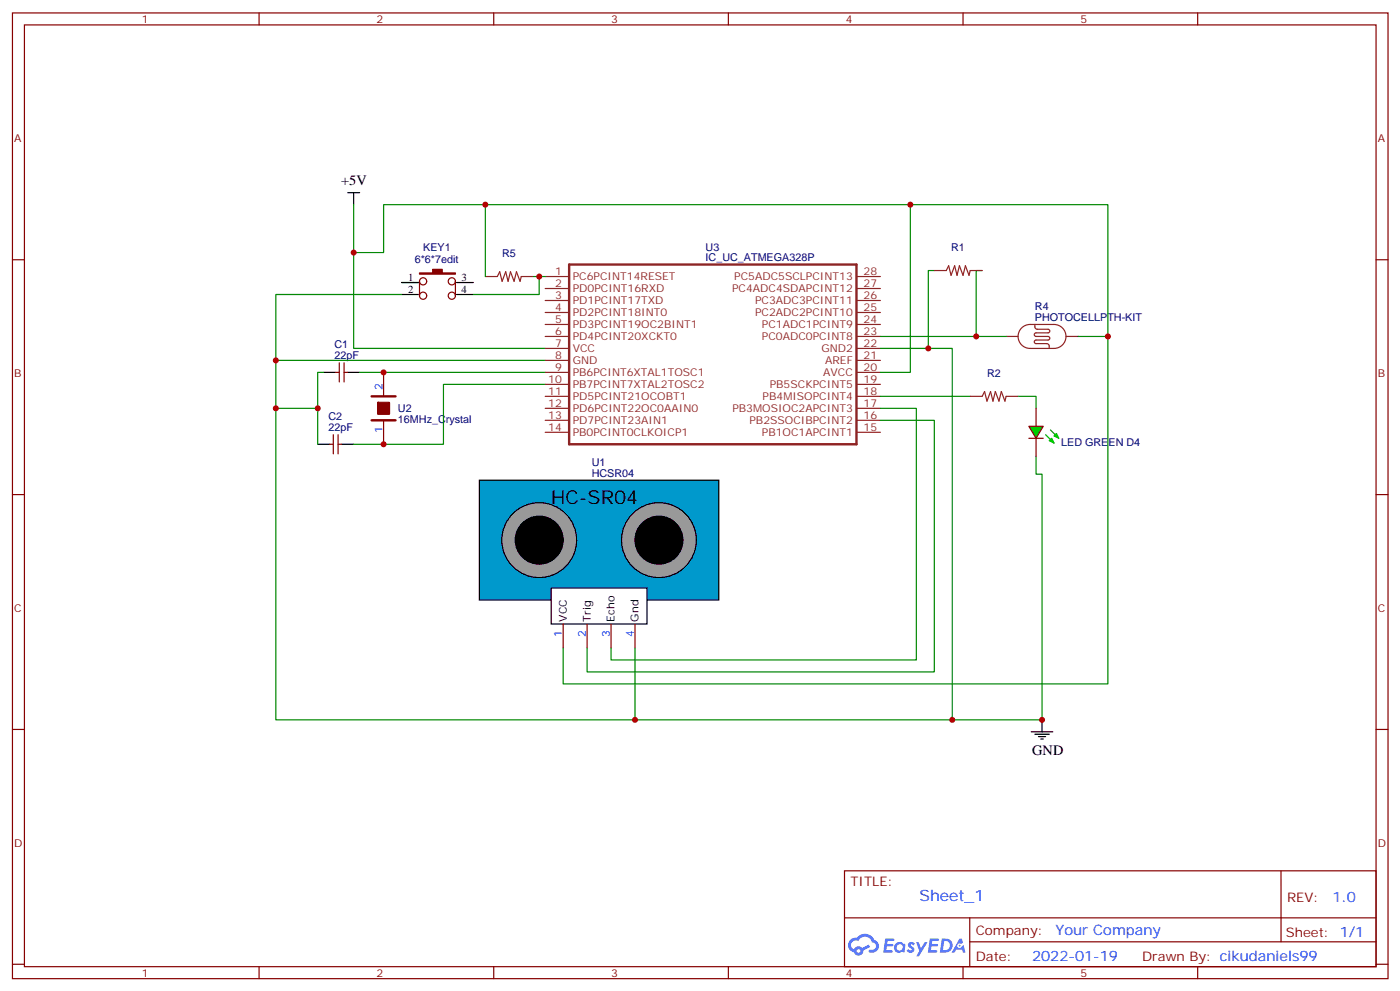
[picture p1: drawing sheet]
<svg xmlns="http://www.w3.org/2000/svg" width="413mm" height="292mm" viewBox="0 0 413 292" stroke-linecap="round" stroke-linejoin="round" font-family="sans-serif">
<g fill="none" stroke="#870000" stroke-width=".35">
<path d="M3.7 3.8h405.3v284.3h-405.3zM7.2 7.3h398.3v277.3h-398.3zM76.3 3.8v3.5M145.5 3.8v3.5M214.6 3.8v3.5M283.8 3.8v3.5M352.9 3.8v3.5M3.7 76.5h3.5M405.5 76.5h3.5M3.7 145.6h3.5M405.5 145.6h3.5M3.7 214.8h3.5"/>
<path d="M405.5 214.8h3.5M248.8 256.4h156.7v28.2h-156.7zM377.5 256.4v20.9M248.9 270.2h156.5M285.8 277.3h119.6M285.8 270.2v14.2M3.7 283.9h3.5M76.3 284.6v3.5M145.5 284.6v3.5M214.6 284.6v3.5M283.8 284.6v3.5M352.9 284.6v3.5"/>
<path d="M405.5 283.9h3.5"/>
</g>
<g fill="#5487ff">
<path d="M267.8 277.6a1.22 1.22 0 0 1 1.8 .2l-.4 .6a.47 .47 0 0 0-.4-.4 .47 .47 0 0 0-.5 .2l.2 .2a1.14 1.14 0 0 1 .8 1.8 1.14 1.14 0 0 1-2 0l-.2-.2 .5-.6 .7 .5a.29 .29 0 0 0 .4-.3 .29 .29 0 0 0-.3-.3 1.04 1.04 0 0 1-.6-1.7z"/>
<path d="M260.8 276.3h2.4l.3 .2-.1 .5-1.8 .1-.2 .8h1.6l.3 .4-.4 .4h-1.6l-.1 1.1h1.7l.2 .3-.2 .3-2.7 .1z"/>
<path d="M274 276.3h2.3l.4 .2-.2 .5-1.8 .1-.1 .8h1.5l.3 .4-.3 .4h-1.6l-.2 1.1h1.7l.2 .3-.2 .3-2.6 .1z"/>
<path d="M282.7 276.3h.7l.4 1.3-.6 .3a.69 .69 0 0 0-1.1 .3 .69 .69 0 0 0 .5 .9 .69 .69 0 0 0 .9-.6l.4-.2 .6 2.2h-.8l-.2-.9h-1.7l-.5 .9h-.9z"/>
<path d="M270 277.4h.7l.7 1.8 1.1-1.8h.8l-2.5 4.2h-.9l1-1.5z"/>
<path d="M277.5 276.3l-.6 4.2h1.4a2.11 2.11 0 0 0 2.4-2.1 2.11 2.11 0 0 0-2.5-2.1zM278.2 277.1a1.39 1.39 0 0 1 1.7 1.4 1.39 1.39 0 0 1-1.8 1.3h-.2z"/>
<path d="M263.8 277.9a1.54 1.54 0 0 0 0 2.2 1.54 1.54 0 0 0 2.1 .1l.6 .3 .3-2.3-.1-.3h-.5a1.49 1.49 0 0 0-2.4 0zM264.1 278.9a.95 .95 0 0 1 1.9 0 .95 .95 0 0 1-1.9 0z"/>
<path d="M250.6 276.7a2.18 2.18 0 0 0 1 3.7 1.44 1.44 0 0 0 1.7 .9 1.44 1.44 0 0 0 1.1-1.4l2-1.1-.4-.7-1.9 1a1.47 1.47 0 0 0-2.5 .4 1.39 1.39 0 0 1-.6-1.9 1.39 1.39 0 0 1 2-.5 2.12 2.12 0 0 1 2.1-1.3 2.12 2.12 0 0 1 1.9 1.7 1.14 1.14 0 0 1 1.1 1.4 1.14 1.14 0 0 1-1.6 .7 .43 .43 0 0 0-.6 .4 .43 .43 0 0 0 .4 .5 1.98 1.98 0 0 0 2.6-1.2 1.98 1.98 0 0 0-1.3-2.6 3.1 3.1 0 0 0-5.2-.6l-.9 .1zM252.4 280a.55 .55 0 0 1 1.1 0 .55 .55 0 0 1-1.1 0z"/>
<circle cx="282.8" cy="278.4" r=".26"/>
</g>
<path d="M111.3 118.5h3.4v3.4h-3.4z" fill="#900" stroke="#900" stroke-width=".35"/>
<path d="M109.5 116.7h7.1M109.5 123.8h7.1" fill="none" stroke="#900" stroke-width=".71"/>
<path d="M113 109.6v7.1M113 123.8v7" fill="none" stroke="#900" stroke-width=".35"/>
<path d="M98.9 109.6h1.1M100 106.8v5.7M101.4 106.8v5.7M101.4 109.6h1M97.2 130.8h1M98.2 128v5.6M99.6 128v5.6M99.6 130.8h1.1" fill="none" stroke="#870000" stroke-width=".35"/>
<path d="M102.4 56.7h3.6M104.2 56.7v3.6M95.4 109.6h3.5M102.4 109.6h3.6M93.6 130.8h3.6M100.7 130.8h3.5" fill="none" stroke="#000" stroke-width=".35"/>
<path d="M104.2 60.3v42.3h56.5M95.4 109.6h-1.8v21.2M106 109.6h54.7M160.7 113.2h-30v17.6h-26.5M81.3 120.2h12.3" fill="none" stroke="#008700" stroke-width=".35"/>
<path d="M141.3 141.4h70.5v35.3h-70.5z" fill="#09c" stroke="#000" stroke-width=".35"/>
<circle cx="194.2" cy="159" r="11" fill="#999" stroke="#000" stroke-width=".35"/>
<path d="M162.4 173.1h28.2v10.6h-28.2z" fill="#fff" stroke="#000" stroke-width=".35"/>
<path d="M165.9 183.7v7.1M173 183.7v7.1M180.1 183.7v7.1M187.1 183.7v7.1" fill="none" stroke="#870000" stroke-width=".35"/>
<g fill="#000" stroke="#000" stroke-width=".35">
<circle cx="159.3" cy="158.6" r="7.1"/>
<circle cx="194.2" cy="159" r="7.1"/>
</g>
<circle cx="158.9" cy="159" r="11" fill="#999" stroke="#000" stroke-width=".35"/>
<circle cx="158.9" cy="159" r="7.1" fill="#000" stroke="#000" stroke-width=".35"/>
<g fill="none" stroke="#8c2424" stroke-width=".35">
<path d="M275.3 79.7h3.5l.7-1.5 .7 2.9 1.1-2.9 .7 2.9 .7-2.9 1.1 2.9 .7-2.9 1 2.9 .4-1.4h3.5M160.7 95.5h7M160.7 99.1h7M160.7 81.4h7M160.7 84.9h7M160.7 88.5h7M160.7 92h7M252.4 95.5h7M252.4 99.1h7M252.4 81.4h7M252.4 84.9h7M252.4 88.5h7"/>
<path d="M252.4 92h7M296.5 99.1h3.5M301 96.6a3.5 3.5 0 0 1 2.5-1.1h7.1a3.5 3.5 0 0 1 3.5 3.6 3.5 3.5 0 0 1-3.5 3.5h-7.1a3.5 3.5 0 0 1-3.2-2.2 3.5 3.5 0 0 1 .7-3.8zM304.9 95.5l.1 1 .4 .4h3.4a.53 .53 0 0 1 .6 .6 .53 .53 0 0 1-.6 .5h-3.5a.53 .53 0 0 0-.5 .5 .53 .53 0 0 0 .5 .6h3.5a.53 .53 0 0 1 .6 .5 .53 .53 0 0 1-.6 .5h-3.5a.53 .53 0 0 0-.5 .5 .53 .53 0 0 0 .5 .6h3.4l.4 .4 .1 1M314.1 99.1h3.5M160.7 102.6h7M160.7 106.1h7M160.7 109.6h7M160.7 113.2h7M160.7 116.7h7M252.4 102.6h7M252.4 106.1h7"/>
<path d="M252.4 109.6h7M252.4 113.2h7M252.4 116.7h7M285.9 116.7h3.5l.7-1.4 .7 2.8 1.1-2.8 .7 2.8 .7-2.8 1.1 2.8 .7-2.8 1 2.8 .4-1.4h3.5M160.7 120.2h7M160.7 123.8h7M160.7 127.3h7M252.4 120.2h7M252.4 123.8h7M252.4 127.3h7"/>
</g>
<g fill="none" stroke="#008700" stroke-width=".35">
<path d="M104.2 74.4h8.8v-14.1h213.5v141.1h-160.6v-10.6M268.3 60.3v49.3h-8.9M275.3 79.7h-1.8v22.9M289.4 79.7h-1.7v19.4M118.3 86.7h-37v19.4M118.3 83.2h5.3M259.4 99.1h37.1M317.6 99.1h8.9M160.7 106.1h-79.4v105.8h225.8v-72.3h-1.8v-5.3M259.4 102.6h21.2v109.3M259.4 116.7h26.5M300 116.7h5.3v3.5"/>
<path d="M259.4 123.8h15.9v74h-102.3v-7M259.4 120.2h10.6v74.1h-89.9v-3.5M187.1 190.8v21.1"/>
</g>
<path d="M118.3 83.2h5M118.3 86.7h5M134.5 83.2h5M134.5 86.7h5M303.9 215.5h6.3M304.9 216.2h4.3M306 216.9h2.1M306.7 217.6h.7M307.1 211.9v3.6" fill="none" stroke="#000" stroke-width=".35"/>
<path d="M167.7 77.9h84.7v52.9h-84.7z" fill="none" stroke="#8c2424" stroke-width=".71"/>
<path d="M123.6 80.4h3.9v-1.1h2.8v1.1h3.9v.3h-10.6z" fill="#870000" stroke="#870000" stroke-width=".35"/>
<g fill="none" stroke="#870000" stroke-width=".35">
<path d="M123.6 82.8v4.3M134.2 82.8v4.3M305.3 120.2v5.3M305.3 129v5.3"/>
<circle cx="124.7" cy="87.1" r="1.06"/>
<circle cx="124.7" cy="82.8" r="1.06"/>
<circle cx="133.1" cy="82.8" r="1.06"/>
<circle cx="133.1" cy="87.1" r="1.06"/>
</g>
<path d="M303.2 125.5h4.2l-2.1 3.5z" fill="#0c0" stroke="#870000" stroke-width=".35"/>
<path d="M308.1 128l2.5 2.5M309.5 126.6l2.5 2.4" fill="none" stroke="#0c0" stroke-width=".35"/>
<g fill="#0c0" stroke="#0c0" stroke-width=".35">
<path d="M309.9 129l.7 1.5-1.4-.7z"/>
<path d="M310.6 128.3l.7-.7 .7 1.4z"/>
</g>
<path d="M303.2 129h4.2" fill="none" stroke="#870000" stroke-width=".35"/>
<path d="M143 81.4h3.5l.7-1.4 .8 2.8 1-2.8 .7 2.8 .7-2.8 1.1 2.8 .7-2.8 1 2.8 .4-1.4h3.5" fill="none" stroke="#8c2424" stroke-width=".35"/>
<path d="M143 60.3v21.1M157.1 81.4h3.6M158.9 81.4v5.3h-19.4" fill="none" stroke="#008700" stroke-width=".35"/>
<g fill="#c00">
<circle cx="104.2" cy="74.4" r=".88"/>
<circle cx="113" cy="130.8" r=".88"/>
<circle cx="93.6" cy="120.2" r=".88"/>
<circle cx="81.3" cy="120.2" r=".88"/>
<circle cx="187.1" cy="211.9" r=".88"/>
<circle cx="113" cy="109.6" r=".88"/>
<circle cx="307.1" cy="211.9" r=".88"/>
<circle cx="280.6" cy="211.9" r=".88"/>
<circle cx="287.7" cy="99.1" r=".88"/>
<circle cx="273.5" cy="102.6" r=".88"/>
<circle cx="326.5" cy="99.1" r=".88"/>
<circle cx="268.3" cy="60.3" r=".88"/>
<circle cx="81.3" cy="106.1" r=".88"/>
<circle cx="143" cy="60.3" r=".88"/>
<circle cx="158.9" cy="81.4" r=".88"/>
</g>
<text font-size="5.6" x="162.4" y="148.4">HC-SR04</text>
<text font-size="4.6" fill="#00f" x="270.9" y="265.4">Sheet_1</text>
<g font-size="4.2">
<text x="100.5" y="54.6">+5V</text>
<text x="304.2" y="222.2">GND</text>
</g>
<g font-size="4.2" fill="#00f">
<text x="392.6" y="265.7">1.0</text>
<text x="311" y="275.2">Your Company</text>
<text x="304.1" y="283">2022-01-19</text>
</g>
<g font-size="3.9" fill="#800">
<text x="250.6" y="261">TITLE:</text>
<text x="379.2" y="265.7">REV:</text>
<text x="287.5" y="275.2">Company:</text>
<text x="378.9" y="275.8">Sheet: 1/1</text>
<text x="287.5" y="282.9">Date:</text>
<text x="336.6" y="282.9">Drawn By: cikudaniels99</text>
</g>
<g font-size="3.2" fill="#800">
<text x="41.8" y="6.8">1</text>
<text x="110.9" y="6.8">2</text>
<text x="180.1" y="6.8">3</text>
<text x="249.2" y="6.8">4</text>
<text x="318.3" y="6.8">5</text>
<text x="4.2" y="41.9">A</text>
<text x="406" y="41.9">A</text>
<text x="4.2" y="111.1">B</text>
<text x="406" y="111.1">B</text>
<text x="4.2" y="180.2">C</text>
<text x="406" y="180.2">C</text>
<text x="4.2" y="249.3">D</text>
<text x="406" y="249.3">D</text>
<text x="41.8" y="287.6">1</text>
<text x="110.9" y="287.6">2</text>
<text x="180.1" y="287.6">3</text>
<text x="249.2" y="287.6">4</text>
<text x="318.3" y="287.6">5</text>
</g>
<g font-size="3.2" fill="#000080">
<text x="122.2" y="77.3">6*6*7edit</text>
<text x="124.7" y="73.8">KEY1</text>
<text x="148" y="75.8">R5</text>
<text x="207.9" y="76.7">IC_UC_ATMEGA328P</text>
<text x="207.9" y="73.8">U3</text>
<text x="280.3" y="74">R1</text>
<text x="305" y="94.5">PHOTOCELLPTH-KIT</text>
<text x="305" y="91.3">R4</text>
<text x="98.6" y="105.8">22pF</text>
<text x="98.6" y="102.5">C1</text>
<text x="290.8" y="111.1">R2</text>
<text x="96.8" y="123.7">C2</text>
<text x="117.3" y="124.6">16MHz_Crystal</text>
<text x="117.3" y="121.4">U2</text>
<text x="96.8" y="126.9">22pF</text>
<text x="312.7" y="131.4">LED GREEN D4</text>
<text x="174.4" y="137.2">U1</text>
<text x="174.4" y="140.3">HCSR04</text>
</g>
<g font-size="3.2">
<text x="120.3" y="82.8">1</text>
<text x="136" y="82.8">3</text>
<text x="120.3" y="86.4">2</text>
<text x="136" y="86.4">4</text>
<text x="167" y="183" transform="rotate(-90 167 183)">VCC</text>
<text x="174.1" y="183" transform="rotate(-90 174.1 183)">Trig</text>
<text x="181.1" y="183" transform="rotate(-90 181.1 183)">Echo</text>
<text x="188.2" y="183" transform="rotate(-90 188.2 183)">Gnd</text>
</g>
<g font-size="3.2" fill="#8d2323">
<text x="163.6" y="81.1">1</text>
<text x="168.8" y="82.5">PC6PCINT14RESET</text>
<text x="216.3" y="82.5">PC5ADC5SCLPCINT13</text>
<text x="254.5" y="81.1">28</text>
<text x="163.6" y="84.6">2</text>
<text x="163.6" y="88.1">3</text>
<text x="168.8" y="86">PD0PCINT16RXD</text>
<text x="168.8" y="89.5">PD1PCINT17TXD</text>
<text x="215.7" y="86">PC4ADC4SDAPCINT12</text>
<text x="222.5" y="89.5">PC3ADC3PCINT11</text>
<text x="254.5" y="88.1">26</text>
<text x="254.5" y="84.6">27</text>
<text x="163.6" y="95.2">5</text>
<text x="163.6" y="91.7">4</text>
<text x="168.8" y="93.1">PD2PCINT18INT0</text>
<text x="222.5" y="93.1">PC2ADC2PCINT10</text>
<text x="254.5" y="95.2">24</text>
<text x="254.5" y="91.7">25</text>
<text x="163.6" y="98.7">6</text>
<text x="168.8" y="96.6">PD3PCINT19OC2BINT1</text>
<text x="168.8" y="100.1">PD4PCINT20XCKT0</text>
<text x="224.5" y="100.1">PC0ADC0PCINT8</text>
<text x="224.5" y="96.6">PC1ADC1PCINT9</text>
<text x="254.5" y="98.7">23</text>
<text x="163.6" y="102.2">7</text>
<text x="163.6" y="105.8">8</text>
<text x="168.8" y="103.6">VCC</text>
<text x="168.8" y="107.2">GND</text>
<text x="242" y="103.6">GND2</text>
<text x="243.1" y="107.2">AREF</text>
<text x="254.5" y="105.8">21</text>
<text x="254.5" y="102.2">22</text>
<text x="161.6" y="112.8">10</text>
<text x="163.6" y="109.3">9</text>
<text x="168.8" y="110.7">PB6PCINT6XTAL1TOSC1</text>
<text x="242.5" y="110.7">AVCC</text>
<text x="254.5" y="112.8">19</text>
<text x="254.5" y="109.3">20</text>
<text x="161.6" y="116.3">11</text>
<text x="161.6" y="119.9">12</text>
<text x="168.8" y="114.2">PB7PCINT7XTAL2TOSC2</text>
<text x="168.8" y="117.8">PD5PCINT21OCOBT1</text>
<text x="224.7" y="117.8">PB4MISOPCINT4</text>
<text x="226.8" y="114.2">PB5SCKPCINT5</text>
<text x="254.5" y="119.9">17</text>
<text x="254.5" y="116.3">18</text>
<text x="161.6" y="123.4">13</text>
<text x="168.8" y="121.3">PD6PCINT22OC0AAIN0</text>
<text x="168.8" y="124.8">PD7PCINT23AIN1</text>
<text x="215.8" y="121.3">PB3MOSIOC2APCINT3</text>
<text x="220.8" y="124.8">PB2SSOCIBPCINT2</text>
<text x="254.5" y="123.4">16</text>
<text x="161.6" y="126.9">14</text>
<text x="168.8" y="128.3">PB0PCINT0CLKOICP1</text>
<text x="224.5" y="128.3">PB1OC1APCINT1</text>
<text x="254.5" y="126.9">15</text>
</g>
<g font-size="3.2" fill="#00f">
<text x="112.7" y="114.9" transform="rotate(-90 112.7 114.9)">2</text>
<text x="112.7" y="127.5" transform="rotate(-90 112.7 127.5)">1</text>
<text x="165.6" y="187.5" transform="rotate(-90 165.6 187.5)">1</text>
<text x="172.6" y="187.5" transform="rotate(-90 172.6 187.5)">2</text>
<text x="179.7" y="187.5" transform="rotate(-90 179.7 187.5)">3</text>
<text x="186.8" y="187.5" transform="rotate(-90 186.8 187.5)">4</text>
</g>
</svg>
